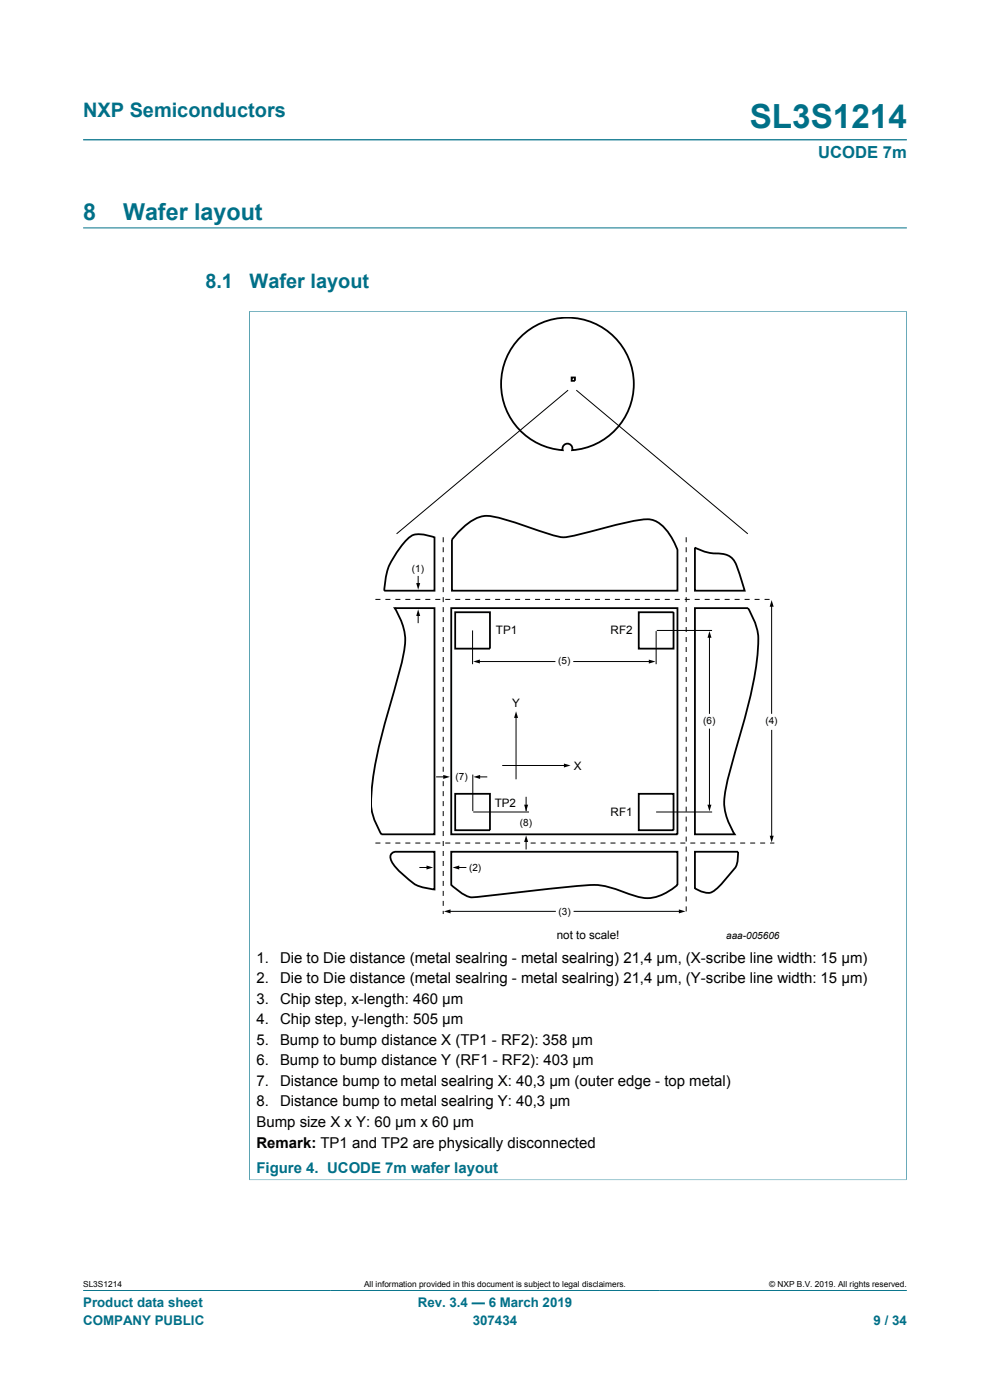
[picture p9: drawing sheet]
<svg xmlns="http://www.w3.org/2000/svg" width="210mm" height="297mm" viewBox="0 0 210 297" stroke-linecap="round" stroke-linejoin="round" font-family="sans-serif">
<path d="M17.6 29.7h174.8M17.6 48.3h174.8M52.8 66h139.5M52.9 66v184.4M192.3 66v184.4M52.8 250.3h139.5M17.6 273.8h174.8" fill="none" stroke="#007088" stroke-width=".21"/>
<g fill="none" stroke="#000" stroke-width=".21">
<path d="M120.4 82.8l-36.2 30.4M122.3 82.8l36.2 30.4M94 114v1M94 116.1v1.1M94 118.2v1.1M145.6 114v1M145.6 116.1v1.1M145.6 118.2v1.1M79.6 127.2h1.1M81.7 127.2h1.1M83.9 127.2h1M86 127.2h1"/>
<path d="M88.1 127.2h1.1M88.7 122.3v1.7M88.7 130.4v1.7M90.2 127.2h1.1M92.3 127.2h1.1M94 120.3v1.1M94 122.4v1.1M94 124.6v1M94 126.7v1M94 128.8v1.1M94 130.9v1.1M94 133v1.1"/>
<path d="M94 135.1v1.1M94 137.3v1M94 139.4v1M94.4 127.2h1.1M96.6 127.2h1M98.7 127.2h1M100.2 133.7v7.2M100.8 127.2h1.1M102.9 127.2h1.1M105 127.2h1.1M107.1 127.2h1.1M109.3 127.2h1"/>
<path d="M111.4 127.2h1M113.5 127.2h1.1M115.6 127.2h1.1M117.7 127.2h1.1M119.8 127.2h1.1M122 127.2h1M124.1 127.2h1M126.2 127.2h1.1M128.3 127.2h1.1M130.4 127.2h1.1M132.5 127.2h1.1M134.7 127.2h1"/>
<path d="M136.8 127.2h1M138.9 127.2h1.1M139.2 133.9v7M139.3 133.7h11.7M141 127.2h1.1M143.1 127.2h1.1M145.2 127.2h1.1M145.6 120.3v1.1M145.6 122.4v1.1M145.6 124.6v1M145.6 126.7v1M145.6 128.8v1.1"/>
<path d="M145.6 130.9v1.1M145.6 133v1.1M145.6 135.1v1.1M145.6 137.3v1M145.6 139.4v1M147.4 127.2h1M149.5 127.2h1M150.5 135v16.3M151.6 127.2h1.1M153.7 127.2h1.1M155.8 127.2h1.1M157.9 127.2h1.1"/>
<path d="M160.1 127.2h1M162.2 127.2h1M163.7 128.4v22.9M94 141.5v1.1M94 143.6v1.1M94 145.7v1.1M94 147.8v1.1M94 150v1M94 152.1v1M94 154.2v1.1M94 156.3v1.1M94 158.4v1.1"/>
<path d="M101.5 140.3h16.2M109.5 152v13.2M121.7 140.3h16.3M145.6 141.5v1.1M145.6 143.6v1.1M145.6 145.7v1.1M145.6 147.8v1.1M145.6 150v1M145.6 152.1v1M145.6 154.2v1.1M145.6 156.3v1.1M145.6 158.4v1.1"/>
<path d="M150.5 154.7v16.3M163.7 154.9v22.7M79.6 178.8h1.1M81.7 178.8h1.1M83.9 178.8h1M86 178.8h1M88.1 178.8h1.1M90.2 178.8h1.1M92.3 178.8h1.1M92.6 164.8h1.7M94 160.5v1.1M94 162.7v1"/>
<path d="M94 165.7v1.1M94 167.8v1.1M94 170v1M94 172.1v1M94 174.2v1M94 176.3v1.1M94 178.4v1.1M94.4 178.8h1.1M96.6 178.8h1M98.7 178.8h1M100.3 164.3v7.8M100.4 172.3h11.8"/>
<path d="M100.8 178.8h1.1M101.6 164.8h1.7M102.9 178.8h1.1M105 178.8h1.1M106.6 162.4h13.3M107.1 178.8h1.1M109.3 178.8h1M111.6 169.1v2.9M111.6 178.3v1.8M112.6 178.8h1M114.7 178.8h1M116.8 178.8h1.1"/>
<path d="M118.9 178.8h1.1M121 178.8h1.1M123.1 178.8h1.1M125.3 178.8h1M127.4 178.8h1M129.5 178.8h1.1M131.6 178.8h1.1M133.7 178.8h1.1M135.8 178.8h1.1M138 178.8h1M139.2 172.3h11.9M140.1 178.8h1"/>
<path d="M142.2 178.8h1.1M144.3 178.8h1.1M145.6 160.5v1.1M145.6 162.7v1M145.6 164.8v1M145.6 166.9v1M145.6 169v1.1M145.6 171.1v1.1M145.6 173.2v1.1M145.6 175.4v1M145.6 177.5v1M145.6 179.6v1"/>
<path d="M146.4 178.8h1.1M148.5 178.8h1.1M150.7 178.8h1M152.8 178.8h1M154.9 178.8h1.1M157 178.8h1.1M159.1 178.8h1.1M161.2 178.8h1.1M163.4 178.8h.9M89.1 184h1.7M94 180.5v1.1M94 182.6v1.1"/>
<path d="M94 184.8v1M94 186.9v1M94 189v1.1M94 191.1v1.1M94 193.2v.7M95.3 193.3h22.5M97.1 184h1.7M121.8 193.3h22.5M145.6 181.7v1.1M145.6 183.8v1.1M145.6 185.9v1.1M145.6 188.1v1"/>
<path d="M145.6 190.2v1M145.6 192.3v1"/>
</g>
<g fill="#000">
<path d="M88.7 129.3l.4 1.4h-.8zM88.3 123.7h.8l-.4 1.4zM100.4 140.3l1.4-.4v.9zM150.5 133.9l.4 1.4h-.8zM163.7 127.3l.4 1.4h-.8zM109.5 150.9l.4 1.4h-.9zM137.6 139.9l1.4 .4-1.4 .5zM94 164.4l1.4 .4-1.4 .4zM100.4 164.8l1.4-.4v.8zM111.2 170.7h.8l-.4 1.4zM111.6 177.2l.4 1.4h-.8zM119.6 162l1.4 .4-1.4 .4z"/>
<path d="M150.1 170.7h.8l-.4 1.4zM163.3 177.3h.8l-.4 1.4zM90.5 183.6l1.4 .4-1.4 .5zM94.2 193.3l1.4-.4v.9zM96 184l1.4-.4v.9zM144 192.9l1.4 .4-1.4 .5z"/>
</g>
<g fill="none" stroke="#000" stroke-width=".38">
<path d="M109.9 72a14.1 14.1 0 0 1 23.1 3.3 14.1 14.1 0 0 1-11.6 20.2 1.05 1.05 0 0 0-1-1.4 1.05 1.05 0 0 0-1 1.4 14.1 14.1 0 0 1-12.1-8.8 14.1 14.1 0 0 1 2.6-14.7zM121.3 80.1h.7v.7h-.7zM86.5 114.3a4.2 4.2 0 0 1 4.5-.7l1.2 .4v11.3h-10.7a14.6 14.6 0 0 1 3.7-9.6zM97.4 112.7a9.3 9.3 0 0 1 5.8-3.3 49.4 49.4 0 0 1 10.8 3.1l2.7 .9a7.7 7.7 0 0 0 5.8 .1l1.4-.4a116.5 116.5 0 0 1 12.4-2.9 5.6 5.6 0 0 1 5.8 3.2l1.6 3.2v8.7h-47.8v-10.8zM147.4 116.2a11 11 0 0 0 5.8 1.3 3.4 3.4 0 0 1 3 2.4l1.8 5.4h-10.6zM83.7 129h8.5v48h-11.3a14 14 0 0 1-2-10.4 131.9 131.9 0 0 1 5.3-22l1.2-4.9a12.7 12.7 0 0 0-1.7-10.7zM95.7 129h48v48h-48zM96.6 129.9h7.3v7.7h-7.3zM135.5 129.9h7.4v7.7h-7.4zM147.4 129h11.3a14 14 0 0 1 1.9 10.4 131.9 131.9 0 0 1-5.2 22l-1.2 4.9a12.7 12.7 0 0 0 1.6 10.7h-8.4zM96.6 168.4h7.3v7.7h-7.3zM135.5 168.4h7.4v7.7h-7.4z"/>
<path d="M83.1 181.1l.7-.4h8.4v8a8.9 8.9 0 0 1-6.2-2.7l-1.4-1.2a5.9 5.9 0 0 1-1.8-2.8l.1-.6zM95.7 180.7h48v7a11.4 11.4 0 0 1-6.3 2.8 22.5 22.5 0 0 1-6.9-1.9 15.4 15.4 0 0 0-8.2-.6l-19.6 2.1a6.4 6.4 0 0 1-4.2-.3l-2.8-2.1zM147.4 180.7h9.2a5.1 5.1 0 0 1-1.6 4.5l-1.2 1.5a10.5 10.5 0 0 1-2.8 2.6 4.6 4.6 0 0 1-3.6-.9z"/>
</g>
<text font-size="7.1" fill="#007088" x="159" y="27.2">SL3S1214</text>
<g font-size="4.9" fill="#007088">
<text x="17.6" y="46.6">8</text>
<text x="26.1" y="46.6">Wafer layout</text>
</g>
<g font-size="4.2" fill="#007088">
<text x="17.6" y="24.8">NXP Semiconductors</text>
<text x="43.6" y="61.1">8.1</text>
<text x="52.9" y="61.1">Wafer layout</text>
</g>
<text font-size="3.5" fill="#007088" x="173.6" y="33.5">UCODE 7m</text>
<g font-size="3.2">
<text x="54.4" y="204.3">1.</text>
<text x="54.4" y="208.6">2.</text>
<text x="59.4" y="204.3">Die to Die distance (metal sealring - metal sealring) 21,4 μm, (X-scribe line width: 15 μm)</text>
<text x="59.4" y="208.6">Die to Die distance (metal sealring - metal sealring) 21,4 μm, (Y-scribe line width: 15 μm)</text>
<text x="54.4" y="213">3.</text>
<text x="59.4" y="213">Chip step, x-length: 460 μm</text>
<text x="54.4" y="217.3">4.</text>
<text x="54.4" y="221.7">5.</text>
<text x="59.4" y="217.3">Chip step, y-length: 505 μm</text>
<text x="59.4" y="221.7">Bump to bump distance X (TP1 - RF2): 358 μm</text>
<text x="54.4" y="226">6.</text>
<text x="59.4" y="226">Bump to bump distance Y (RF1 - RF2): 403 μm</text>
<text x="54.4" y="230.3">7.</text>
<text x="59.4" y="230.3">Distance bump to metal sealring X: 40,3 μm (outer edge - top metal)</text>
<text x="54.4" y="234.7">8.</text>
<text x="54.4" y="239.1">Bump size X x Y: 60 μm x 60 μm</text>
<text x="59.4" y="234.7">Distance bump to metal sealring Y: 40,3 μm</text>
<text x="54.4" y="243.6">Remark: TP1 and TP2 are physically disconnected</text>
</g>
<text font-size="3.2" fill="#007088" x="54.4" y="248.8">Figure 4. UCODE 7m wafer layout</text>
<g font-size="2.8" fill="#007088">
<text x="17.6" y="277.3">Product data sheet</text>
<text x="17.6" y="281">COMPANY PUBLIC</text>
<text x="88.6" y="277.3">Rev. 3.4 — 6 March 2019</text>
<text x="100.3" y="281">307434</text>
<text x="185.3" y="281">9 / 34</text>
</g>
<g font-size="2.5">
<text x="105.2" y="134.6">TP1</text>
<text x="129.5" y="134.6">RF2</text>
<text x="108.6" y="150">Y</text>
<text x="121.7" y="163.3">X</text>
<text x="105" y="171.3">TP2</text>
<text x="129.5" y="173.1">RF1</text>
<text x="118.1" y="199.2">not to scale!</text>
</g>
<g font-size="2.1">
<text x="87.4" y="121.2">(1)</text>
<text x="118.4" y="140.9">(5)</text>
<text x="149.2" y="153.7">(6)</text>
<text x="162.4" y="153.6">(4)</text>
<text x="96.6" y="165.5">(7)</text>
<text x="110.3" y="175.2">(8)</text>
<text x="99.5" y="184.7">(2)</text>
<text x="118.5" y="194.1">(3)</text>
<text x="154" y="199.3">aaa-005606</text>
</g>
<g font-size="1.8">
<text x="17.6" y="273.1">SL3S1214</text>
<text x="77.2" y="273.1">All information provided in this document is subject to legal disclaimers.</text>
<text x="163.2" y="273.1">© NXP B.V. 2019. All rights reserved.</text>
</g>
</svg>
